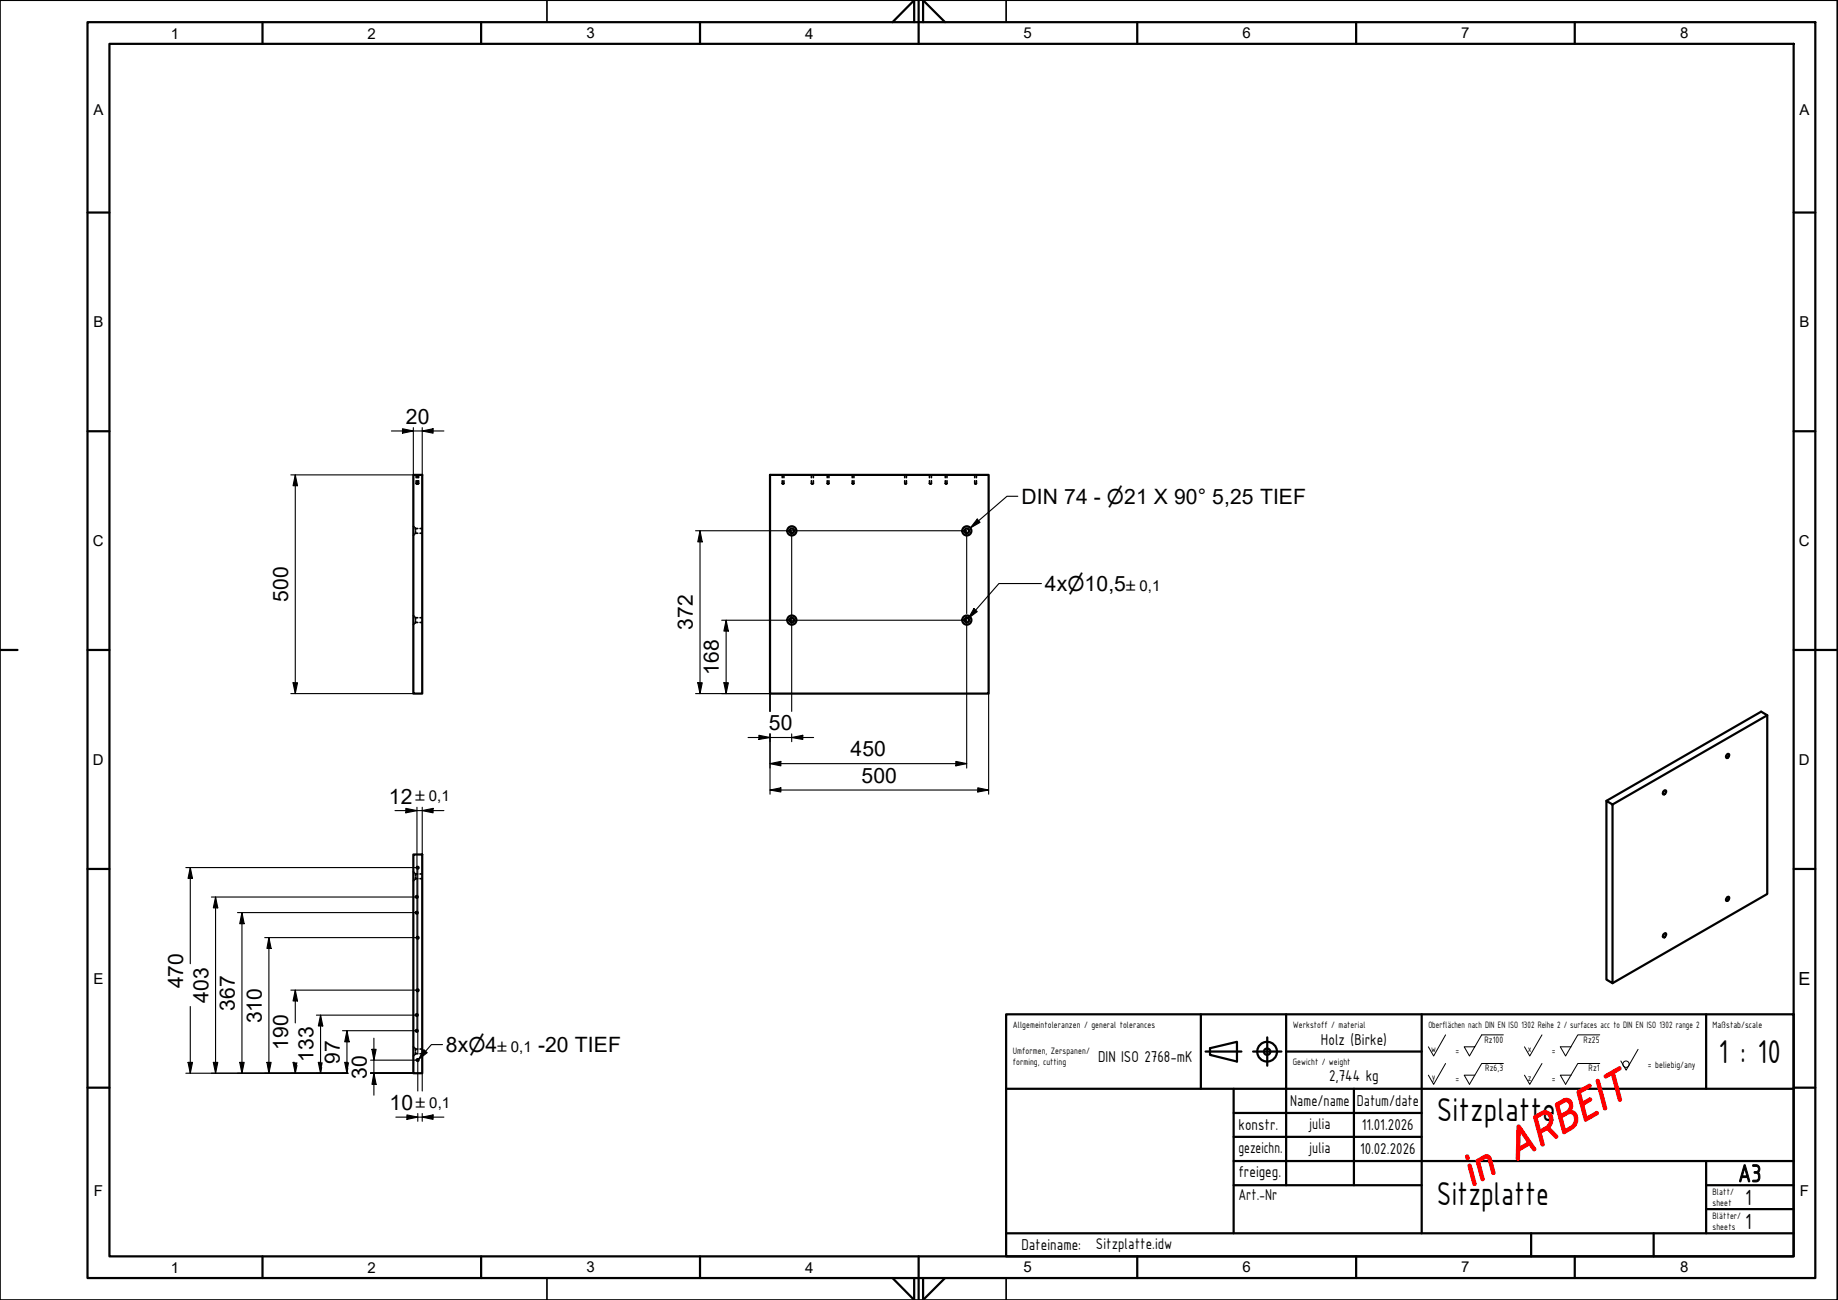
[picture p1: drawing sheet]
<svg xmlns="http://www.w3.org/2000/svg" width="420mm" height="297mm" viewBox="0 0 420 297" stroke-linecap="round" stroke-linejoin="round" font-family="sans-serif">
<!-- layer: Sichtbare Kanten(CS) -->
<g fill="none" stroke="#000" stroke-width=".51">
<path d="M94.5 108.5h2v50h-2zM176 108.5h50v50h-50zM394.8 172.3a.27 .27 0 0 1 .4 0 .27 .27 0 0 1 0 .4 .37 .37 0 0 1-.2 .4 .37 .37 0 0 1-.4-.1v-.4zM404 163.4v40.9l-35.4 20.3M94.5 195.2h2v50h-2zM367.2 183l1.4 .8v40.8l-1.4-.8zM367.2 183l35.4-20.4 1.4 .8-35.4 20.4M380.2 180.8a.35 .35 0 0 1 .6-.2 .35 .35 0 0 1-.1 .6 .32 .32 0 0 1-.3 .3 .32 .32 0 0 1-.3-.3zM380.4 213.4v-.1a.27 .27 0 0 1 .4 0 .27 .27 0 0 1 0 .4 .36 .36 0 0 1-.2 .5 .36 .36 0 0 1-.5-.3zM394.8 205a.34 .34 0 0 1 .5 .1 .34 .34 0 0 1-.1 .4 .36 .36 0 0 1-.3 .4 .36 .36 0 0 1-.4-.3z"/>
<circle cx="181" cy="121.3" r=".54"/>
<circle cx="181" cy="121.3" r="1.05"/>
<circle cx="221" cy="121.3" r=".54"/>
<circle cx="221" cy="121.3" r="1.05"/>
<circle cx="181" cy="141.7" r=".54"/>
<circle cx="181" cy="141.7" r="1.05"/>
<circle cx="221" cy="141.7" r=".54"/>
<circle cx="221" cy="141.7" r="1.05"/>
<circle cx="95.5" cy="198.3" r=".22"/>
<circle cx="95.3" cy="208.6" r=".22"/>
<circle cx="95.3" cy="204.9" r=".22"/>
<circle cx="95.5" cy="214.3" r=".22"/>
<circle cx="95.3" cy="231.9" r=".22"/>
<circle cx="95.3" cy="235.5" r=".22"/>
<circle cx="95.5" cy="226.3" r=".22"/>
<circle cx="95.5" cy="242.2" r=".22"/>
</g>
<!-- layer: Verdeckte Kanten(HTW) -->
<g fill="none" stroke="#000" stroke-width=".38">
<path d="M95.1 110.5h.1M95.1 108.5v.6M95.1 109.8v.7M95.2 110.5h.2M95.3 109.8l.1 .7h-.2M95.3 108.5v.6M95.5 109.8l-.1 .7h.2M95.5 108.5v.6M95.6 110.5h.1M95.7 110.5h-.1M95.7 108.5v.6M95.7 109.8v.7"/>
<path d="M178.8 110.5h.1M178.8 110.5l.2 .1 .2-.1M178.8 108.5v.6M178.8 109.8v.7M179.1 110.5h.1M179.2 108.5v.6M179.2 109.8v.7M185.5 110.5h.1M185.5 108.5v.6M185.5 109.8v.7M185.6 110.5h.1M185.7 110.5h.2"/>
<path d="M185.9 110.5h-.1M185.9 108.5v.6M185.9 109.8v.7M189.1 110.5h.1M189.1 110.5h.3M189.1 108.5v.6M189.1 109.8v.7M189.4 110.5h.1M189.5 110.5h-.1M189.5 108.5v.6M189.5 109.8v.7M194.8 110.5h.1"/>
<path d="M194.8 108.5v.6M194.8 109.8v.7M195.1 110.5h.1M195.2 110.5h-.3M195.2 108.5v.6M195.2 109.8v.7M206.8 110.5h.1M206.8 110.5h.3M206.8 108.5v.6M206.8 109.8v.7M207.1 110.5h.1M207.2 110.5h-.1"/>
<path d="M207.2 108.5v.6M207.2 109.8v.7M212.5 110.5h.2M212.5 110.5h.1M212.5 108.5v.6M212.5 109.8v.7M212.7 110.5h.1M212.8 110.5h.1M212.9 110.5h.1M212.9 108.5v.6M212.9 109.8v.7M216.1 110.5h.1"/>
<path d="M216.1 108.5v.6M216.1 109.8v.7M216.2 110.5h.1M216.3 110.5h.2M216.5 110.5h-.1M216.5 108.5v.6M216.5 109.8v.7M222.8 110.5h.1M222.8 108.5v.6M222.8 109.8v.7M222.9 110.5h.2M223.1 110.5h.1"/>
<path d="M223.2 110.5h-.1M223.2 108.5v.6M223.2 109.8v.7M94.5 120.3l.2 .1M94.7 122.2l-.2 .2M94.9 120.6l.1 .2M95 120.8v.3M95 121.5v.3M95 121.8l-.1 .2M95 121.8h.5M95 120.8h.5M96 121.8h.5"/>
<path d="M96 120.8h.5M94.5 140.6l.2 .2M94.7 142.5l-.2 .2M94.9 141l.1 .1M95 141.1v.4M95 141.8v.4M95 142.2l-.1 .2M95 142.2h.5M95 141.1h.5M96 142.2h.5M96 141.1h.5M94.5 199.2l.2 .2"/>
<path d="M94.9 199.6l.1 .1M95 199.7v.4M95 199.7h.5M96 199.7h.5M94.7 201.1l-.2 .2M95 200.4v.4M95 200.8l-.1 .2M95 200.8h.5M96 200.8h.5M94.5 239.2l.2 .2M94.9 239.5l.1 .2M95 239.7v.4"/>
<path d="M95 239.7h.5M96 239.7h.5M94.7 241.1l-.2 .2M95 240.4v.4M95 240.8l-.1 .2M95 240.8h.5M96 240.8h.5"/>
</g>
<!-- layer: Skizziergeometrie(CS) -->
<g fill="none" stroke="#000" stroke-width=".51">
<path d="M20 5.1h395v286.9h-395zM25 10h385v277.1h-385zM60 5.1v4.9M110 5.1v4.9M160 5.1v4.9M204 5.1l5-5.1v5.1M210 0v10M211 5.1v-5.1l5 5.1M260 5.1v4.9M310 5.1v4.9M360 5.1v4.9M20 48.6h5"/>
<path d="M410 48.6h5M20 98.5h5M410 98.5h5M0 148.5h4M20 148.5h5M410 148.5h10M20 198.6h5M410 198.6h5M20 248.5h5M410 248.5h5M60 287.1v4.9M110 287.1v4.9"/>
<path d="M160 287.1v4.9M204 292l5 5v-5M210 287.1v9.9M211 292v5l5-5M260 287.1v4.9M310 287.1v4.9M360 287.1v4.9"/>
</g>
<path d="M0 0h420v297h-420zM125 0v5.1M230 0v5.1M125 292v5M230 292v5" fill="none" stroke="#000" stroke-width=".38"/>
<!-- layer: Titel (ISO) -->
<g fill="none" stroke="#000" stroke-width=".51">
<path d="M230 231.8h180v55.3h-180zM274.5 231.8v17M276.6 239.5l6.2-1.5v4.6l-6.2-1.6zM289.7 237v6.5M294 231.8v39M325 231.8v50M390 231.8v17M230 248.8h180M275.6 240.3h8.2M282 259.8h43M282 254.3h43M282 248.8v33"/>
<path d="M286.4 240.3h6.5M294 240.3h31M309.5 248.8v22M282 270.8h43M282 265.3h128M390 276.3h20M390 270.8h20M390 265.3v16.5M230 281.8h180M350 281.8v5.3M378 281.8v5.3"/>
<circle cx="289.7" cy="240.3" r="2.25"/>
<circle cx="289.7" cy="240.3" r=".73"/>
</g>
<g fill="none" stroke="#000" stroke-width=".23">
<path d="M330.5 236.5l-2.8 4.8-1.2-2.1M343.7 236.5h-5l-2.8 4.8-1.2-2.1h2.4M352.5 236.5l-2.8 4.8-1.2-2.1M365.7 236.5h-5l-2.8 4.8-1.2-2.1h2.5M374.5 239.8l-2.8 4.7-1.2-2.1M330.5 243l-2.8 4.8-1.2-2.1M343.7 243h-5l-2.8 4.8-1.2-2.1h2.4M352.5 243l-2.8 4.8-1.2-2.1M365.7 243h-5l-2.8 4.8-1.2-2.1h2.5"/>
<circle cx="371.7" cy="243.2" r=".73"/>
</g>
<g fill="none" stroke="#000" stroke-width=".25">
<path d="M89.5 98.5h12M92 98l2.5 .5-2.5 .5zM94.5 97.7v10.8h-28M96.5 98.5l2.5-.5v1zM96.5 97.7v10.8M67.5 108.5l.5 2.5h-1zM67.5 108.5v50M159 121.3h62v18.9M160 121.3l.5 2.5h-1zM160 121.3v37.2M181 121.3v41.2M66.5 158.5h28"/>
<path d="M67 156h1l-.5 2.5zM159 158.5h17v4M159.5 156h1l-.5 2.5zM165 141.7h56M165.5 156h1l-.5 2.5zM166 141.7l.5 2.5h-1zM166 141.7v16.8M221 140.8v34.7M226 158.5v23M171 168.5h15M173.5 168l2.5 .5-2.5 .5zM176 174.5l2.5-.5v1z"/>
<path d="M176 167.7v13.8M176 174.5h45M181 168.5l2.5-.5v1zM181 167.7v1.8M218.5 174l2.5 .5-2.5 .5zM42.5 198.2h53v42.5M43.5 198.2l.5 2.5h-1zM43.5 198.2v22M90.3 185.2h11.2M92.8 184.7l2.5 .5-2.5 .5zM95.3 184.5v51h-17M96.5 185.2l2.5-.5v1z"/>
<path d="M96.5 184.5v10.7M176 180.5l2.5-.5v1zM176 180.5h50M223.5 180l2.5 .5-2.5 .5zM48.3 205h47M49.3 205l.5 2.4h-1zM49.3 205v40.2M54.3 208.5h41M55.3 208.5l.5 2.6h-1zM55.3 208.5v36.7M60.5 214.2h35M61.5 214.2l.5 2.5h-1z"/>
<path d="M61.5 214.2v31M43.5 230v15.2M66.5 226.2h29M67.5 226.2l.5 2.5h-1zM67.5 226.2v7.5M72.3 232h23M73.3 232l.5 2.4h-1zM73.3 232v13.2M79.3 235.5l.5 2.5h-1zM79.3 235.5v9.7M85 239.8h1l-.5 2.4zM85.5 237.2v13"/>
<path d="M42.5 245.2h37M43 242.7h1l-.5 2.5zM48.8 242.7h1l-.5 2.5zM54.8 242.7h1l-.5 2.5zM61 242.7h1l-.5 2.5zM67.3 242.7h-.3l.5 2.5M67.5 243.4v1.8l.4-1.8M73.3 242.7h-.5l.5 2.5M73.5 243.9l-.2 1.3M79.5 242.7h-.7l.5 2.5M79.5 244.1l-.2 1.1M84.7 245.2h9.8"/>
<path d="M84.7 242.2h10.8M85.5 245.2l.5 2.6h-1zM90.5 255.3h11M93 254.7l2.5 .6-2.5 .5zM95.5 241.9v7.4M95.5 254.4v1.8M96.5 255.3l2.5-.6v1.1zM96.5 245.2v4.1M96.5 254.4v1.8"/>
</g>
<g fill="#000">
<path d="M92 98l2.5 .5-2.5 .5zM96.5 98.5l2.5-.5v1zM67.5 108.5l.5 2.5h-1zM160 121.3l.5 2.5h-1zM67 156h1l-.5 2.5zM159.5 156h1l-.5 2.5zM165.5 156h1l-.5 2.5zM166 141.7l.5 2.5h-1zM173.5 168l2.5 .5-2.5 .5zM176 174.5l2.5-.5v1zM181 168.5l2.5-.5v1zM218.5 174l2.5 .5-2.5 .5z"/>
<path d="M92.8 184.7l2.5 .5-2.5 .5zM96.5 185.2l2.5-.5v1zM176 180.5l2.5-.5v1zM223.5 180l2.5 .5-2.5 .5zM43.5 198.2l.5 2.5h-1zM49.3 205l.5 2.4h-1zM55.3 208.5l.5 2.6h-1zM61.5 214.2l.5 2.5h-1zM67.5 226.2l.5 2.5h-1zM73.3 232l.5 2.4h-1zM79.3 235.5l.5 2.5h-1zM85 239.8h1l-.5 2.4z"/>
<path d="M43 242.7h1l-.5 2.5zM48.8 242.7h1l-.5 2.5zM54.8 242.7h1l-.5 2.5zM61 242.7h1l-.5 2.5zM67 242.7h1l-.5 2.5zM72.8 242.7h1l-.5 2.5zM78.8 242.7h1l-.5 2.5zM85.5 245.2l.5 2.6h-1zM93 254.7l2.5 .6-2.5 .5zM96.5 255.3l2.5-.6v1.1z"/>
</g>
<!-- layer: Symbole(HTW) -->
<path d="M223.4 118.6l.6 .8-2.2 1.2zM232.7 113.4h-2.5l-8.4 7.2M222.6 139.1l.8 .6-2 1.6zM238.1 133.3h-9.8l-6.9 8M96.9 239.9l.8 .6-2.1 1.6zM101.2 238.7h-2.6l-3 3.4" fill="none" stroke="#000" stroke-width=".25"/>
<path d="M223.4 118.6l.6 .8-2.2 1.2zM222.6 139.1l.8 .6-2 1.6zM96.9 239.9l.8 .6-2.1 1.6z" fill="#000"/>
<text font-size="10.7" fill="#f00" x="336.2" y="271.4" transform="rotate(-30 336.2 271.4)">in ARBEIT</text>
<g font-size="8.1">
<text x="392.9" y="242.9">1 : 10</text>
<text x="328.5" y="256.1">Sitzplatte</text>
<text x="328.5" y="275.4">Sitzplatte</text>
</g>
<text font-size="6.1" x="397.3" y="270.1">A3</text>
<g font-size="5.4">
<text x="399" y="275.3">1</text>
<text x="399" y="280.8">1</text>
</g>
<g font-size="4.8">
<text x="92.8" y="96.8">20</text>
<text x="233.5" y="115.2">DIN 74 - ⌀21 X 90° 5,25 TIEF</text>
<text x="65.8" y="137.6" transform="rotate(-90 65.8 137.6)">500</text>
<text x="238.8" y="135.1">4x⌀10,5</text>
<text x="158.4" y="143.9" transform="rotate(-90 158.4 143.9)">372</text>
<text x="164.3" y="154.2" transform="rotate(-90 164.3 154.2)">168</text>
<text x="175.8" y="166.8">50</text>
<text x="194.4" y="172.8">450</text>
<text x="196.9" y="178.8">500</text>
<text x="88.9" y="183.6">12</text>
<text x="41.8" y="225.8" transform="rotate(-90 41.8 225.8)">470</text>
<text x="47.6" y="229.2" transform="rotate(-90 47.6 229.2)">403</text>
<text x="53.7" y="230.9" transform="rotate(-90 53.7 230.9)">367</text>
<text x="59.8" y="233.8" transform="rotate(-90 59.8 233.8)">310</text>
<text x="65.8" y="239.8" transform="rotate(-90 65.8 239.8)">190</text>
<text x="71.6" y="242.7" transform="rotate(-90 71.6 242.7)">133</text>
<text x="77.7" y="243.1" transform="rotate(-90 77.7 243.1)">97</text>
<text x="101.9" y="240.5">8x⌀4</text>
<text x="123" y="240.5">-20 TIEF</text>
<text x="83.8" y="246.4" transform="rotate(-90 83.8 246.4)">30</text>
<text x="89" y="253.6">10</text>
</g>
<text font-size="4.1" x="411.1" y="225">E</text>
<g font-size="3.9">
<text x="301.9" y="238.8">Holz (Birke)</text>
<text x="251" y="242.6">DIN ISO 2768-mK</text>
<text x="303.8" y="246.9">2,744 kg</text>
<text x="295" y="252.8">Name/name</text>
<text x="310.1" y="252.8">Datum/date</text>
<text x="283.1" y="258.3">konstr.</text>
<text x="283.1" y="263.4">gezeichn.</text>
<text x="310.9" y="263.8">10.02.2026</text>
<text x="311.3" y="258.3">11.01.2026</text>
<text x="283.1" y="268.9">freigeg.</text>
<text x="283.1" y="274.2">Art.-Nr</text>
<text x="233.5" y="285.7">Dateiname:</text>
</g>
<g font-size="3.8">
<text x="299.3" y="257.9">julia</text>
<text x="299.3" y="263.4">julia</text>
<text x="250.5" y="285.3">Sitzplatte.idw</text>
</g>
<g font-size="3.4">
<text x="39.1" y="8.8">1</text>
<text x="84" y="8.8">2</text>
<text x="134" y="8.7">3</text>
<text x="184" y="8.8">4</text>
<text x="234" y="8.7">5</text>
<text x="284" y="8.7">6</text>
<text x="334" y="8.7">7</text>
<text x="384" y="8.7">8</text>
<text x="21.3" y="26.3">A</text>
<text x="411.4" y="26.3">A</text>
<text x="21.3" y="74.8">B</text>
<text x="411.4" y="74.8">B</text>
<text x="21.2" y="124.8">C</text>
<text x="411.2" y="124.8">C</text>
<text x="21.2" y="174.8">D</text>
<text x="411.2" y="174.8">D</text>
<text x="21.3" y="224.8">E</text>
<text x="21.5" y="273.3">F</text>
<text x="411.4" y="273.3">F</text>
<text x="39.1" y="290.8">1</text>
<text x="84" y="290.8">2</text>
<text x="134" y="290.8">3</text>
<text x="184" y="290.8">4</text>
<text x="234" y="290.8">5</text>
<text x="284" y="290.8">6</text>
<text x="334" y="290.8">7</text>
<text x="384" y="290.8">8</text>
</g>
<g font-size="3.2">
<text x="257.4" y="135.1">±0,1</text>
<text x="95" y="183.1">±0,1</text>
<text x="113.7" y="240.5">±0,1</text>
<text x="95.1" y="253.1">±0,1</text>
</g>
<g font-size="2.3">
<text x="231.5" y="234.8">Allgemeintoleranzen / general tolerances</text>
<text x="295.5" y="234.8">Werkstoff / material</text>
<text x="326.5" y="234.8">Oberflächen nach DIN EN ISO 1302 Reihe 2 / surfaces acc to DIN EN ISO 1302 range 2</text>
<text x="339.3" y="238.3">Rz100</text>
<text x="362" y="238.3">Rz25</text>
<text x="391.5" y="234.8">Maßstab/scale</text>
<text x="231.5" y="240.8">Umformen, Zerspanen/</text>
<text x="231.5" y="243.3">forming, cutting</text>
<text x="295.5" y="243.3">Gewicht / weight</text>
<text x="327.2" y="240.4">w</text>
<text x="332.7" y="240.8">=</text>
<text x="339.5" y="244.7">Rz6,3</text>
<text x="349.2" y="240.4">x</text>
<text x="354.7" y="240.8">=</text>
<text x="363.2" y="244.8">Rz1</text>
<text x="376.7" y="244">= beliebig/any</text>
<text x="327.3" y="246.7">y</text>
<text x="332.7" y="247.3">=</text>
<text x="349.2" y="246.9">z</text>
<text x="354.7" y="247.3">=</text>
<text x="391.5" y="273">Blatt/</text>
<text x="391.5" y="275.6">sheet</text>
<text x="391.5" y="278.4">Blätter/</text>
<text x="391.5" y="281.1">sheets</text>
</g>
</svg>
